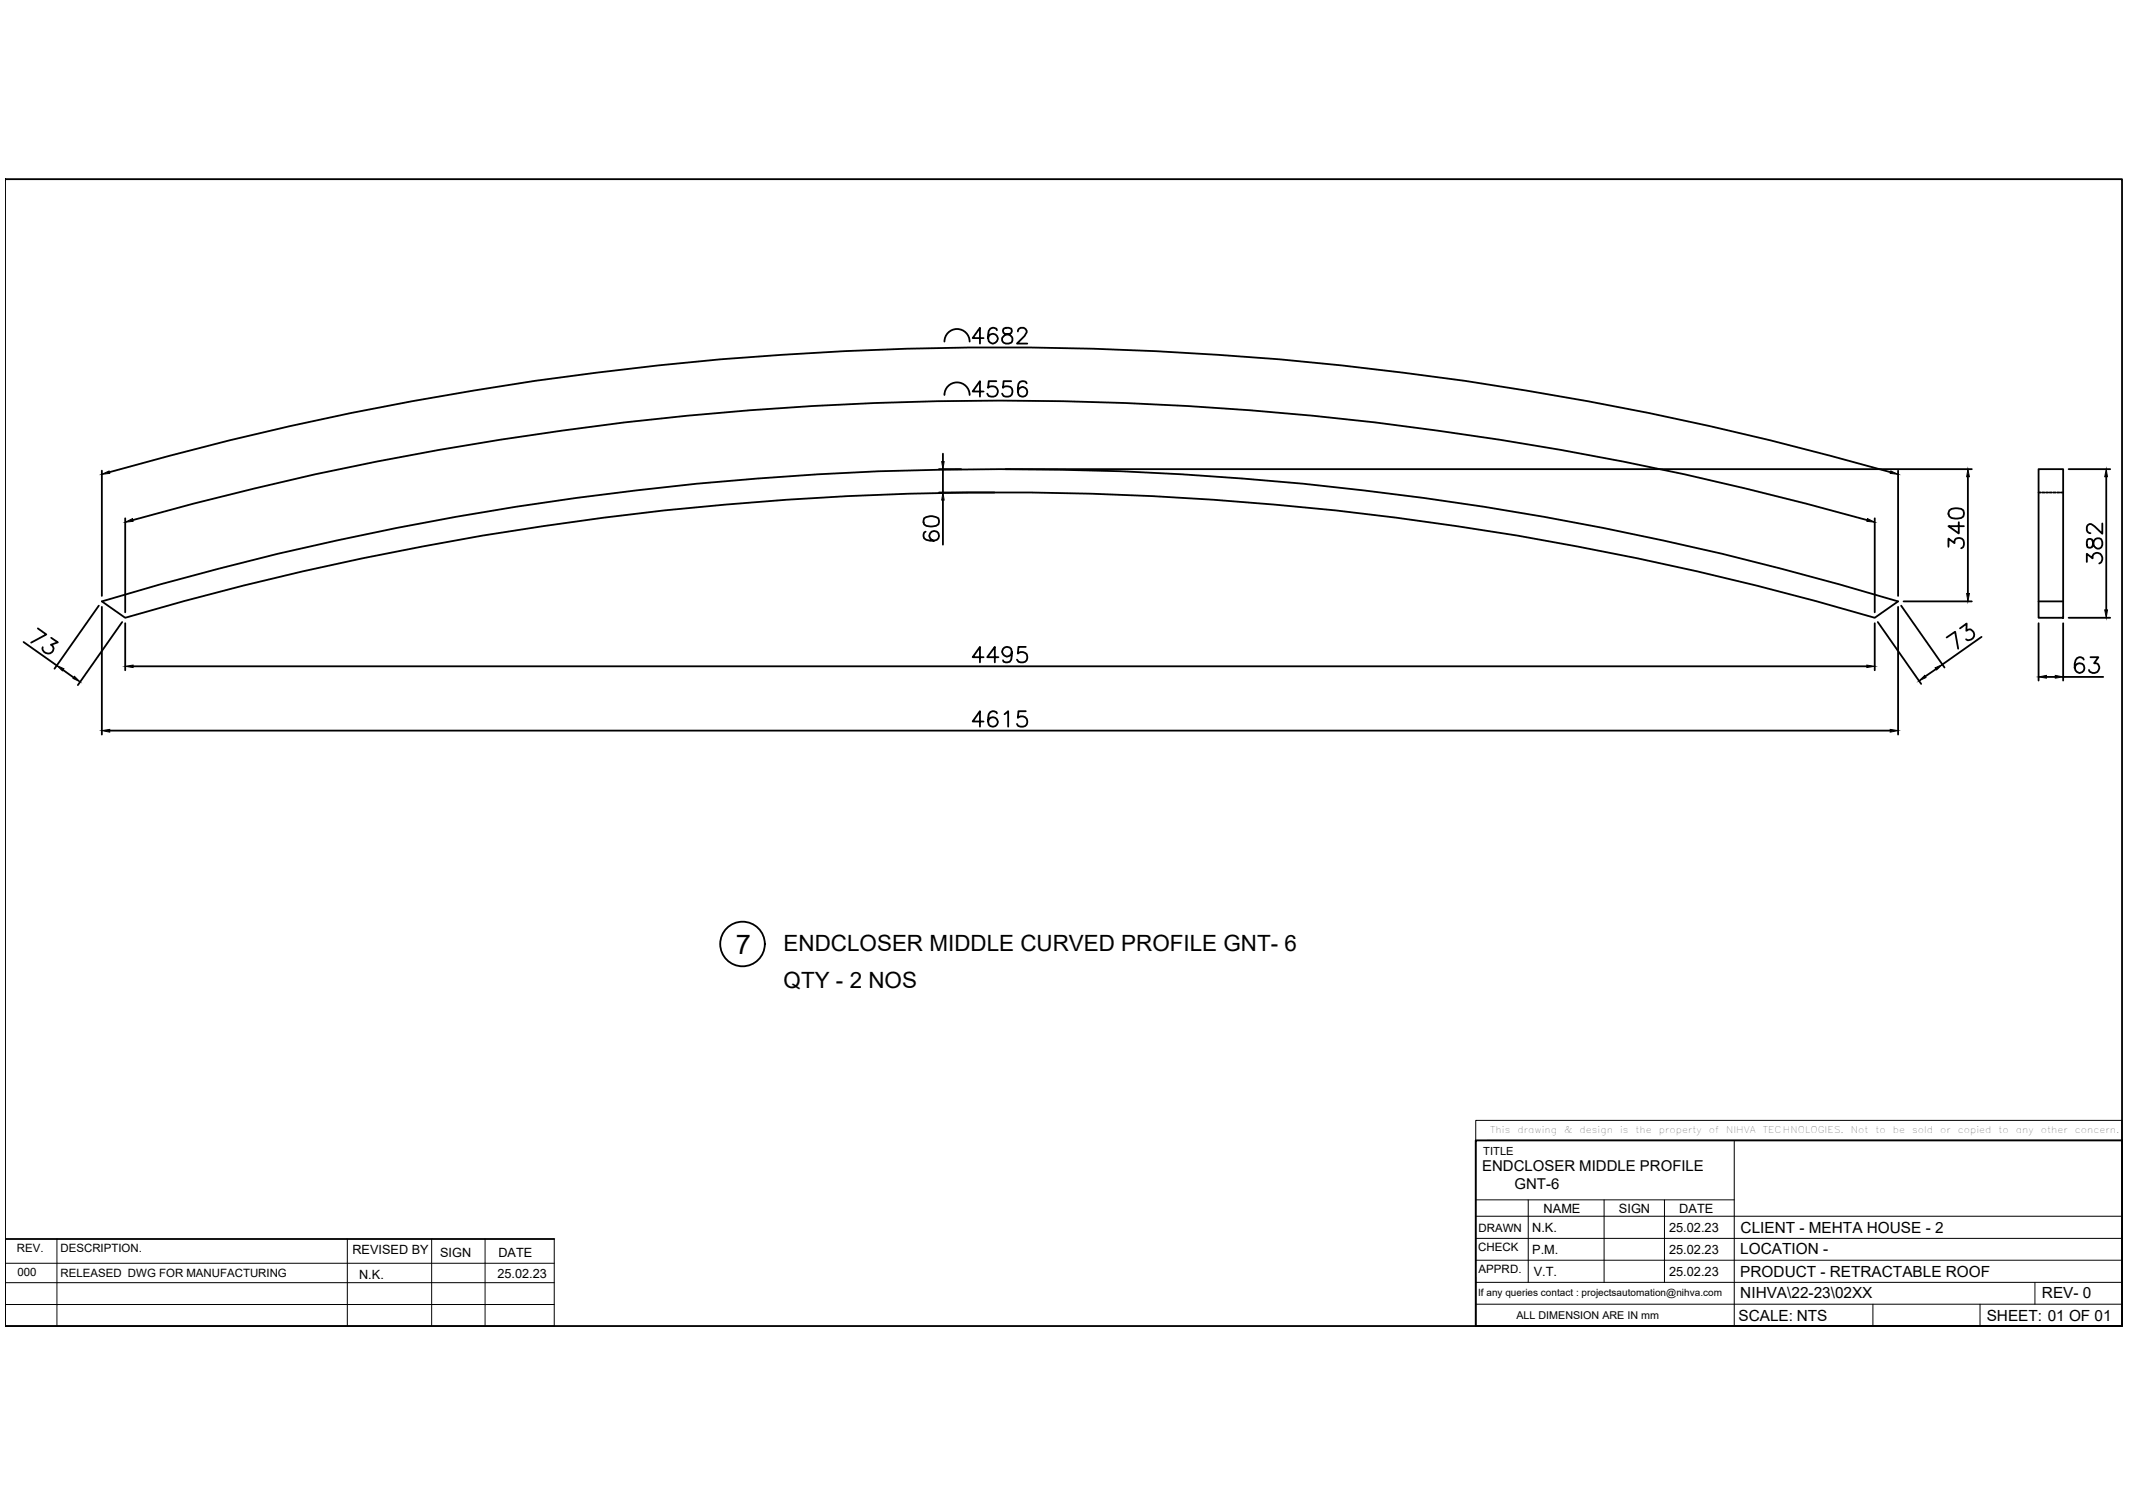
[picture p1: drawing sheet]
<svg xmlns="http://www.w3.org/2000/svg" width="297mm" height="210mm" viewBox="0 0 297 210" stroke-linecap="round" stroke-linejoin="round" font-family="sans-serif">
<!-- layer: 0 -->
<g fill="none" stroke="#000" stroke-width=".25">
<path d="M.7 25h295.4v160.1h-295.4zM131.8 47.7a1.76 1.76 0 0 1 1.7-1.8 1.76 1.76 0 0 1 1.8 1.8M131.8 55.1a1.76 1.76 0 0 1 1.7-1.7 1.76 1.76 0 0 1 1.8 1.7M137.2 47.2h-1.5l1-1.5v2.2M137.2 54.6h-1.5l1-1.4v2.2M139 53.2h-1l-.1 .9a.76 .76 0 0 1 1.3 .3 .76 .76 0 0 1-.9 1l-.3-.1-.3-.4M139.1 46.1a.6 .6 0 0 0-.9-.2 2.04 2.04 0 0 0-.2 1.7 .68 .68 0 0 0 1 .1 .68 .68 0 0 0-.2-1 .68 .68 0 0 0-.9 .5M140 45.9a.47 .47 0 0 0 .2 .7 .88 .88 0 0 1 1.1 .9 .75 .75 0 0 1-.9 .5 .75 .75 0 0 1-.6-.8 1.15 1.15 0 0 1 1.1-.6 .47 .47 0 0 0 .2-.7l-.4-.2h-.4zM141.1 53.2h-1.1l-.1 .9a.75 .75 0 0 1 1.2 0 .75 .75 0 0 1-.2 1.2 .75 .75 0 0 1-1.1-.4M142 46.3a.51 .51 0 0 1 .4-.6h.4a.55 .55 0 0 1 .3 .9l-.2 .3-1 1h1.4M143.2 53.5a.64 .64 0 0 0-1.1 .1 1.73 1.73 0 0 0 .2 1.7 .66 .66 0 0 0 1-.3 .66 .66 0 0 0-.5-.9 .66 .66 0 0 0-.8 .5M14.2 65.7v17.5"/>
<path d="M15.3 65.9a451.8 451.8 0 0 1 248.5 0M17.5 72.3v13.2M18.5 72.6a447.2 447.2 0 0 1 242 0M128.9 72.3a1.79 1.79 0 0 1 2 0 .74 .74 0 0 1-.3 1.1 1.95 1.95 0 0 1-1.7-.2l-.1-.3zM129.1 74.2a.64 .64 0 0 0 .1 1.1 1.49 1.49 0 0 0 1.7-.2 .68 .68 0 0 0-.3-.9 .68 .68 0 0 0-.9 .4 .68 .68 0 0 0 .6 .9M131 65.5h3.1M131 68.7h7.8M131.6 63.3v1.1M131.6 65.5v3.2M131.6 69.8v6.2M140.3 65.5h134.8M261.6 72.3v13.2"/>
<path d="M264.8 65.7v17.5M271.9 76.3v-1.1l.8 .6a.68 .68 0 0 1 .8-.7 .68 .68 0 0 1 .5 .9l-.1 .3-.3 .2M272 71.2a1.71 1.71 0 0 1 1.9 0 .79 .79 0 0 1-.3 1.1 1.9 1.9 0 0 1-1.6-.2l-.1-.4zM273.3 72.9v1.6l-1.4-1.1h2.1M274.6 66.5v16.3M284.4 65.5h3.5v20.7h-3.5zM284.4 68.7h.4M284.9 68.7h.4M285.4 68.7h.4M285.9 68.7h.4M286.5 68.7h.3M287 68.7h.3"/>
<path d="M287.5 68.7h.4M288.6 65.5h5.8M291.2 78.4v-1.1l.8 .6a.68 .68 0 0 1 .6-.8 .68 .68 0 0 1 .7 .7 .69 .69 0 0 1-.4 .8M291.2 75.3v.3v.8a.45 .45 0 0 0 .8-.3l.1-.4a.62 .62 0 0 1 .6-.6 .62 .62 0 0 1 .6 .5 .73 .73 0 0 1-.4 1 .72 .72 0 0 1-.8-.7l-.1-.4a.45 .45 0 0 0-.8-.2zM293.3 73.1v1.4l-1.3-1.2a.47 .47 0 0 0-.5-.1 .47 .47 0 0 0-.3 .4v.4a.52 .52 0 0 0 .5 .4M293.9 66.5v18.6M3.3 89.6l4.6 3.3M5.3 87.7l1.2 .8-2.2 1.2M7.1 89l1 .6-1 .4a.68 .68 0 0 1 .2 .9 .68 .68 0 0 1-.9 .2 .64 .64 0 0 1-.4-.8M8.8 93.5l1.5 1.1M13.8 84.5l-6.2 8.8M14.2 83.9a434.6 434.6 0 0 1 250.6 0l-3.2 2.3a434.2 434.2 0 0 0-244.1 0z"/>
<path d="M14.2 84.7v17.8M17 86.8l-6.1 8.8M17.5 87v6.5M18.6 93h241.9M137.2 91.7h-1.5l1-1.4v2.1M139.1 99.6a.63 .63 0 0 0-.6-.3 .63 .63 0 0 0-.5 .4 1.68 1.68 0 0 0 .2 1.6 .68 .68 0 0 0 1-.2 .68 .68 0 0 0-.5-1 .68 .68 0 0 0-.8 .6M139.3 91.7h-1.6l1.1-1.4v2.1M140.2 99.7l.5-.4v2.1M141.2 91a.68 .68 0 0 1-1 .5 .68 .68 0 0 1-.2-1 .68 .68 0 0 1 1.1 .1 2.16 2.16 0 0 1-.2 1.8h-.6h-.3l-.1-.3M143.1 99.3h-1l-.1 .9a.76 .76 0 0 1 1.2 0 .76 .76 0 0 1-.2 1.1 .76 .76 0 0 1-1.1-.3M143.1 90.3h-1l-.1 .9a.76 .76 0 0 1 1.2 0 .76 .76 0 0 1-.2 1.2 .76 .76 0 0 1-1.1-.3M261.6 87v6.5"/>
<path d="M262 86.8l6 8.6M264.8 84.7v17.8M265.2 84.5l6.1 8.7M265.6 83.9h9.5M270.1 93.4l-1.5 1M271.6 89l1.2-.8 .4 2.3M273.5 87.7l.9-.7-.1 1 .3-.1a.74 .74 0 0 1 .8 .9 .74 .74 0 0 1-1.1 .4M276.5 88.9l-5.5 3.8M284.4 83.9h3.5M284.4 87v8M285.5 94.5h1.3M287.9 87v8"/>
<path d="M287.9 94.5h5.5M288.6 86.2h5.8M290.7 92.1a.6 .6 0 0 0-.9-.3 1.27 1.27 0 0 0 .3 2.1 .69 .69 0 0 0 .7-.6 .69 .69 0 0 0-.6-.8 .69 .69 0 0 0-.7 .7M291.7 91.7h1.1l-.6 .9a.68 .68 0 0 1 .7 .6 .68 .68 0 0 1-.6 .7 .67 .67 0 0 1-.8-.4M15.3 102h248.4M137.2 100.7h-1.5l1-1.4v2.1M205.9 159.2h90.2v25.9h-90.2zM77.3 172.9h-76.6v12.2M212.7 185.1h83.4"/>
<circle cx="103.6" cy="131.7" r="3.1"/>
</g>
<g fill="none" stroke="#000" stroke-width=".14">
<path d="M205.9 156.4h90.2v2.8h-90.2zM205.9 159.2v25.9M207.4 159.2h88.7M242 159.2v25.9M.7 179h76.6M.7 176.3h76.6M7.9 172.9v12.2M48.5 172.9v12.2M60.2 172.9v12.2M67.7 172.9v12.2M77.3 172.9v12.2h-76.6M205.9 179h90.2"/>
<path d="M205.9 175.9h90.2M205.9 172.8h90.2M205.9 169.7h90.2M205.9 167.5h36.1M213.2 167.5v11.5M223.8 167.5v11.5M232.2 167.5v11.5M283.9 179v3M296.1 171.6v9M.7 182.1h76.6M205.9 182h90.2M261.3 182v3.1"/>
<path d="M276.3 182v3.1"/>
</g>
<g fill="#000" stroke="#000" stroke-width=".14">
<path d="M14.2 66.2l1-.5 .1 .4zM17.5 72.9l1-.5 .1 .4zM131.4 64.4h.3l-.1 1.1zM131.6 68.7l.1 1.1h-.3zM260.5 72.4l1.1 .5-1.1-.1zM263.8 65.7l1 .5-1.1-.1zM274.6 65.5l.2 1h-.4zM293.9 65.5l.1 1h-.3zM7.9 92.9l1 .4-.2 .3zM10.4 94.4l.8 .8-1-.5zM17.5 93l1.1-.2v.4zM260.5 92.8l1.1 .2-1.1 .2z"/>
<path d="M267.7 95l.8-.7 .2 .3zM270 93.2l1-.5-.8 .8zM274.4 82.8h.4l-.2 1.1zM284.4 94.5l1.1-.2v.3zM286.8 94.3l1.1 .2-1.1 .1zM293.7 85.1h.3l-.1 1.1zM14.2 102l1.1-.2v.4zM263.7 101.8l1.1 .2-1.1 .2z"/>
</g>
<text font-size="3.8" x="102.7" y="133.2">7</text>
<g font-size="3.1">
<text x="109.3" y="132.7">ENDCLOSER MIDDLE CURVED PROFILE GNT- 6</text>
<text x="109.3" y="137.8">QTY - 2 NOS</text>
</g>
<g font-size="2.1">
<text x="206.8" y="163.4">ENDCLOSER MIDDLE PROFILE</text>
<text x="211.3" y="166">GNT-6</text>
<text x="242.9" y="172">CLIENT - MEHTA HOUSE - 2</text>
<text x="242.8" y="178.2">PRODUCT - RETRACTABLE ROOF</text>
<text x="242.8" y="175.1">LOCATION -</text>
<text x="242.6" y="184.3">SCALE: NTS</text>
<text x="242.8" y="181.2">NIHVA\22-23\02XX</text>
<text x="277.2" y="184.3">SHEET: 01 OF 01</text>
<text x="284.9" y="181.2">REV- 0</text>
</g>
<g font-size="1.8">
<text x="213.8" y="171.9">N.K.</text>
<text x="215.3" y="169.3">NAME</text>
<text x="225.9" y="169.3">SIGN</text>
<text x="232.9" y="171.9">25.02.23</text>
<text x="234.3" y="169.3">DATE</text>
<text x="49.2" y="175.1">REVISED BY</text>
<text x="50.1" y="178.5">N.K.</text>
<text x="61.4" y="175.5">SIGN</text>
<text x="69.4" y="178.4">25.02.23</text>
<text x="69.5" y="175.5">DATE</text>
<text x="213.8" y="175">P.M.</text>
<text x="214" y="178">V.T.</text>
<text x="232.9" y="174.9">25.02.23</text>
<text x="232.9" y="178">25.02.23</text>
</g>
<g font-size="1.6">
<text x="207" y="161.1">TITLE</text>
<text x="206.3" y="171.9">DRAWN</text>
<text x="2.4" y="174.7">REV.</text>
<text x="2.4" y="178.1">000</text>
<text x="8.5" y="178.2">RELEASED DWG FOR MANUFACTURING</text>
<text x="8.5" y="174.7">DESCRIPTION.</text>
<text x="206.2" y="174.7">CHECK</text>
<text x="206.3" y="177.7">APPRD.</text>
</g>
<text font-size="1.5" x="211.6" y="184.1">ALL DIMENSION ARE IN mm</text>
<text font-size="1.4" x="206.2" y="180.9">If any queries contact : projectsautomation@nihva.com</text>
<g font-size="1.3">
<text x="207.9" y="158.1">This</text>
<text x="211.7" y="158.1">drawing</text>
<text x="218.2" y="158.1">&amp;</text>
<text x="220.4" y="158.1">design</text>
<text x="226" y="158.1">is</text>
<text x="228.2" y="158.1">the</text>
<text x="231.4" y="158.1">property</text>
<text x="238.4" y="158.1">of</text>
<text x="240.8" y="158.1">NIHVA</text>
<text x="246" y="158.1">TECHNOLOGIES.</text>
<text x="258.2" y="158.1">Not</text>
<text x="261.7" y="158.1">to</text>
<text x="264.1" y="158.1">be</text>
<text x="266.8" y="158.1">sold</text>
<text x="270.7" y="158.1">or</text>
<text x="273.2" y="158.1">copied</text>
<text x="278.8" y="158.1">to</text>
<text x="281.3" y="158.1">any</text>
<text x="284.7" y="158.1">other</text>
<text x="289.5" y="158.1">concern.</text>
</g>
</svg>
